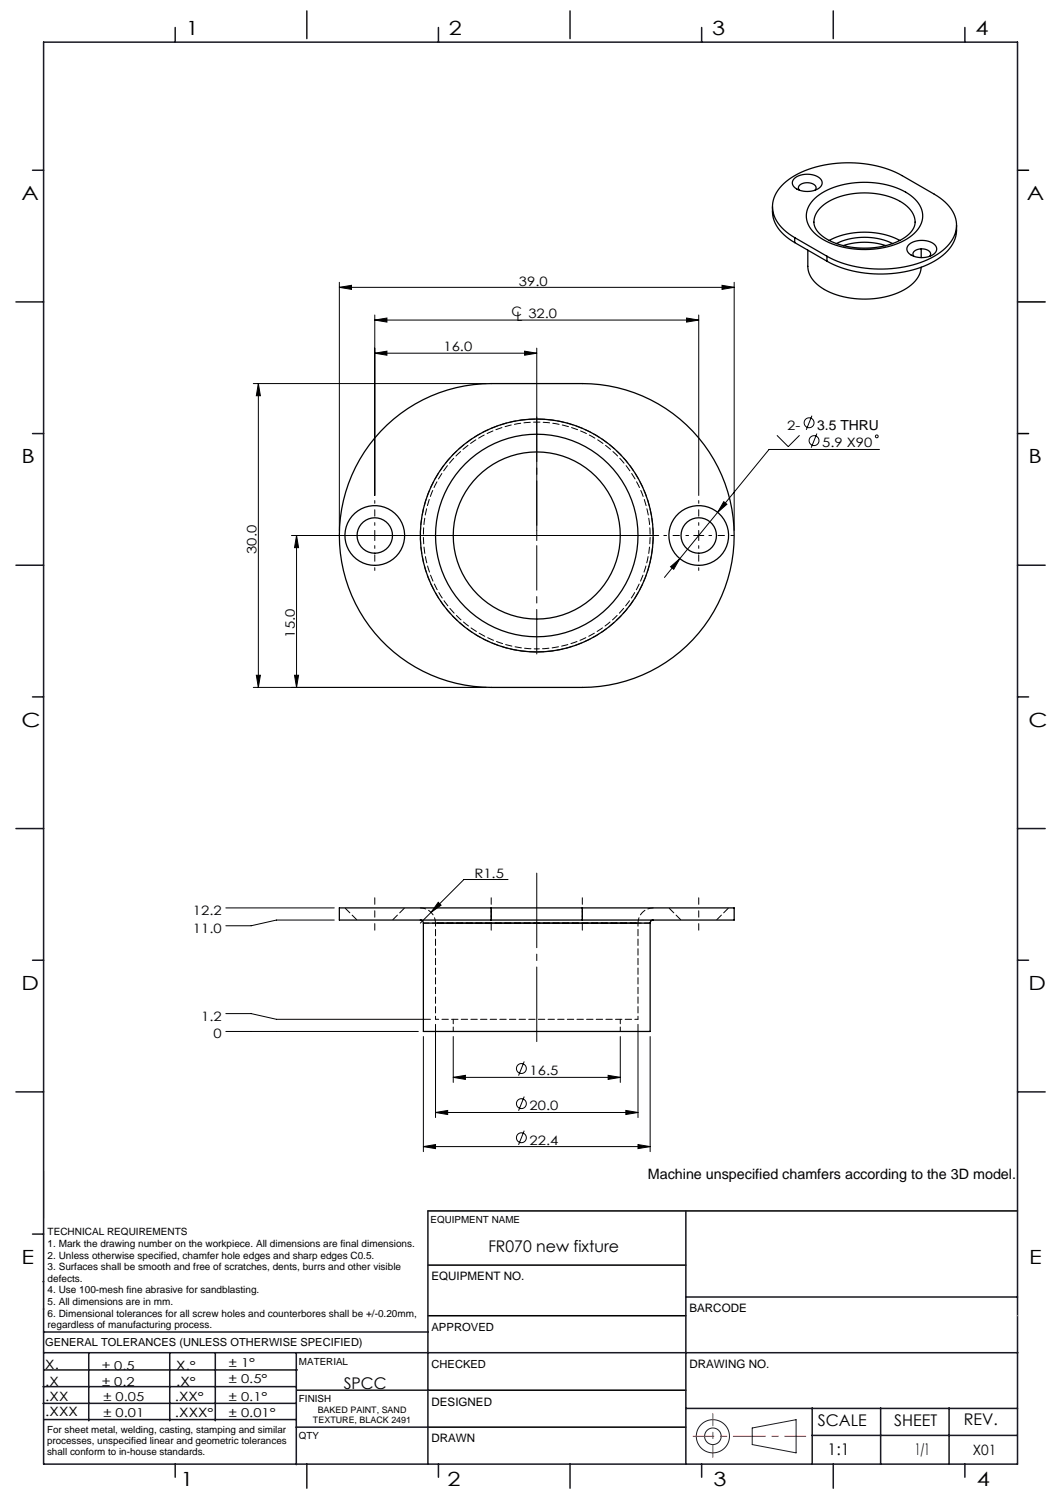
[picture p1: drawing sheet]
<svg xmlns="http://www.w3.org/2000/svg" width="210mm" height="297mm" viewBox="0 0 210 297" stroke-linecap="round" stroke-linejoin="round" font-family="sans-serif">
<g fill="none" stroke="#000" stroke-width=".2">
<path d="M67 56.7l2.4-.4v.8zM67 55.7v49M67 56.7h78M142.6 56.3l2.4 .4-2.4 .4zM145 55.7v49M50 75.7h46M51 75.7l.4 2.4h-.8zM51 75.7v60M74 63.2l2.4-.4v.8zM74 69.7l2.4-.4v.8zM74 62.2v35.6M74 63.2h64"/>
<path d="M74 69.7h32M103.6 69.3l2.4 .4-2.4 .4zM106 68.7v38M135.6 62.8l2.4 .4-2.4 .4zM138 62.2v35.6M143 99.1l.6 .5-1.8 1.6zM153.5 86l2.2 2.2 2.3-2.2M160.4 82.1l-1.1 2.8M161.4 85.6l-1.1 2.8M173.7 88.8h-21.8l-20.6 25.2M57.6 105.7h72.5M58.6 105.7v30"/>
<path d="M58.6 105.7l.4 2.4h-.8zM74 104.7v2M132.5 111.9l1.8-1.6-1.2 2.1zM137 105.7h2M138 104.7v2M50 135.7h46M50.6 133.3h.8l-.4 2.4zM58.2 133.3h.8l-.4 2.4zM44.6 179.3h21.4M86.6 178.2l.5 .6-1.9 1.4zM100.4 173.7h-8.8l-8.6 8.6M66 181.7h-11.4l-5 1.1h-5"/>
<path d="M44.6 203.7h38M44.6 200.2h5l5 1.1h30.4M83.6 204.7v22.7M86 219.7l2.4-.4v.8zM86 202.3v18.4M86 219.7h40M89.5 212.8l2.4-.4v.8zM89.5 204.7v9.1M89.5 212.8h33M103.6 216.5l-1.2 2.8M103.6 209.6l-1.2 2.8M120.1 212.4l2.4 .4-2.4 .4z"/>
<path d="M122.5 204.7v9.1M123.6 219.3l2.4 .4-2.4 .4zM126 202.3v18.4M128.4 204.7v22.7M83.6 226.4l2.4-.4v.8zM83.6 226.4h44.8M103.6 223.3l-1.2 2.8M126 226l2.4 .4-2.4 .4z"/>
<circle cx="159.8" cy="83.5" r=".98"/>
<circle cx="160.8" cy="87" r=".98"/>
<circle cx="173.2" cy="86.2" r=".28"/>
<circle cx="103" cy="211" r=".98"/>
<circle cx="103" cy="217.9" r=".98"/>
<circle cx="103" cy="224.7" r=".98"/>
</g>
<g fill="none" stroke="#191924" stroke-width=".2">
<path d="M8.6 231.2v9.4M148.6 282l8.7-1.6v6.5l-8.7-1.6z"/>
<circle cx="140.8" cy="283.6" r="3.3"/>
<circle cx="140.8" cy="283.6" r="1.64"/>
</g>
<path d="M74 177.3v6.4M138 177.3v6.4M97 183.7v-6.4M115 183.7v-6.4" fill="none" stroke="#000" stroke-width=".2" stroke-dasharray="15.2 1.3 1.3 1.3" stroke-dashoffset="13.9"/>
<path d="M106 205.7v-33.3" fill="none" stroke="#000" stroke-width=".2" stroke-dasharray="15.2 1.3 1.3 1.3" stroke-dashoffset=".5"/>
<path d="M104 105.7h-21.4M106 103.7v-21.4M106 107.7v21.4M108 105.7h21.4" fill="none" stroke="#000" stroke-width=".2" stroke-dasharray="15.2 1.3 1.3 1.3" stroke-dashoffset="6.4"/>
<path d="M72 105.7h-4.9M74 103.7v-4.9M74 107.7v4.9M76 105.7h4.9M136 105.7h-4.9M138 103.7v-4.9M138 107.7v4.9M140 105.7h4.9" fill="none" stroke="#000" stroke-width=".2" stroke-dasharray="15.2 1.3 1.3 1.3" stroke-dashoffset="14.7"/>
<path d="M201 33.6h2.2M201 59.6h5.5M201 85.6h2.2M84.5 239.1h116.5M84.6 259.8h50.9M84.6 249.8h50.9M84.6 274.5h50.9M84.5 281.8h51" fill="none" stroke="#000" stroke-width=".3"/>
<path d="M136.9 283.6h22.3" fill="none" stroke="#f00" stroke-width=".2" stroke-dasharray="6.3 1.3 1.3 1.3" stroke-dashoffset="2.2"/>
<path d="M140.8 287.8v-8.7" fill="none" stroke="#f00" stroke-width=".2" stroke-dasharray="6.3 1.3 1.3 1.3" stroke-dashoffset="3.9"/>
<g fill="none" stroke="#191924" stroke-width=".3">
<path d="M8.6 8.3h192.4v280.8h-192.4zM34.6 5.4v2.9M60.6 2.2v5.4M86.6 5.4v2.9M112.6 2.2v5.4M138.6 5.4v2.9M164.6 2.2v5.4M190.6 5.4v2.9M6.4 33.6h2.2M3.2 59.6h5.4M6.4 85.6h2.2M3.2 111.6h5.4"/>
<path d="M201 111.6h5.5M6.4 137.6h2.2M201 137.6h2.2M3.2 163.6h5.4M201 163.6h5.5M6.4 189.6h2.2M201 189.6h2.2M3.2 215.6h5.4M201 215.6h5.5M84.5 239.1v50M135.5 239.1v50M6.4 243.7h2.2"/>
<path d="M8.5 253.1h.1M8.6 258.5h.1M135.5 256.1h65.5M8.5 277.1h49.9M8.5 273.8h49.9M8.6 267.1h75.9M8.6 263h75.9M8.8 270.5h49.9M17.5 267.1v13.5M33.5 267.1v13.5M42.5 267.1v13.5M58.5 267.1v22.1"/>
<path d="M58.6 274.5h26M84.6 267.1h116.5M135.5 278.1h65.5M160.5 278v11.1M174 278v11.1M187.5 278v11.1M8.8 280.3h49.7M34.6 289.1v2.6M58.5 281.8h26M60.6 289.1v4.8M86.6 289.1v2.6M112.6 289.1v4.8"/>
<path d="M138.6 289.1v2.6M160.4 283.5h40.6M164.6 289.1v4.8M190.6 289.1v2.6"/>
</g>
<path d="M201 259.8h.1" fill="none" stroke="#c0c0c0" stroke-width=".2"/>
<g fill="#000">
<path d="M51 75.7l.4 2.4h-.8zM50.6 133.3h.8l-.4 2.4z"/>
<path d="M58.2 133.3h.8l-.4 2.4zM58.6 105.7l.4 2.4h-.8z"/>
<path d="M83.6 226.4l2.4-.4v.8zM126 226l2.4 .4-2.4 .4zM86 219.7l2.4-.4v.8zM123.6 219.3l2.4 .4-2.4 .4zM89.5 212.8l2.4-.4v.8zM120.1 212.4l2.4 .4-2.4 .4zM86.6 178.2l-1.4 2 1.9-1.4zM67 56.7l2.4-.4v.8zM142.6 56.3l2.4 .4-2.4 .4zM74 63.2l2.4-.4v.8zM135.6 62.8l2.4 .4-2.4 .4zM74 69.7l2.4-.4v.8zM103.6 69.3l2.4 .4-2.4 .4zM132.5 111.9l.6 .5 1.2-2.1zM143 99.1l-1.2 2.1 1.8-1.6z"/>
</g>
<g fill="none" stroke="#000" stroke-width=".25">
<path d="M157 35.2a4.1 4.1 0 0 1 5.3 .4 1.47 1.47 0 0 1-1.3 2 3.8 3.8 0 0 1-4.4-1.1v-.6zM157.9 37.6a.88 .88 0 0 1 0-1 .88 .88 0 0 1 .8-.4 2.06 2.06 0 0 1 2.5 .8l-.2 .6M161 39.2a16 16 0 0 1 12.6-3 11.6 11.6 0 0 1 7.8 4 4.4 4.4 0 0 1-1.2 6.3 17.1 17.1 0 0 1-14.4 2.1 8.6 8.6 0 0 1-6.3-4.7 4.4 4.4 0 0 1 1.5-4.7zM152.6 40.8a7 7 0 0 0 3.8 6.7l.6 .4M157 46.9a7.8 7.8 0 0 1-4.4-5.8 6.9 6.9 0 0 1 3.8-6.1 23.2 23.2 0 0 1 21.8-.3l6.4 3.7a7.8 7.8 0 0 1 4.4 5.8 6.9 6.9 0 0 1-3.8 6 23.2 23.2 0 0 1-21.8 .4M157 46.9l6.4 3.7M157 46.9v1M157 47.9l6.4 3.7M159.6 49.4v3.2a5.6 5.6 0 0 0 3.3 4.6 17.2 17.2 0 0 0 16.7-.6 5.2 5.2 0 0 0 2.4-3.8M163.4 50.6v1M165.2 48.1a13.1 13.1 0 0 1 11.1 0M166.6 48.5a13.6 13.6 0 0 1 8.4 0"/>
<path d="M177.8 47.5a15.7 15.7 0 0 0-14 0M179.6 48.3a4.1 4.1 0 0 1 5.3 .3 1.47 1.47 0 0 1-1.3 2 3.8 3.8 0 0 1-4.4-1v-.7zM180.6 50.6a.78 .78 0 0 1-.2-.8 .78 .78 0 0 1 .7-.5 2.11 2.11 0 0 1 2.7 .8l-.1 .5M180.8 43.9a4.5 4.5 0 0 1-2.8 3.5 16.2 16.2 0 0 1-15.3-.6 3.4 3.4 0 0 1-.7-5.7 13 13 0 0 1 10.2-2.9 10.7 10.7 0 0 1 8 3.6l.5 1.2 .1 .9M182 49.1v1.8M189 44.5a7 7 0 0 1-3.8 6.7 23.2 23.2 0 0 1-21.8 .4M76.5 83.9a30 30 0 0 1 20.5-8.2h18a30 30 0 0 1 30 30 30 30 0 0 1-30 30h-18a30 30 0 0 1-27.8-18.9 30 30 0 0 1 7.3-32.9zM97 179.3h-30v2.4h30M97 179.3v2.4M97 179.3h18M115 179.3h30v2.4h-30M115 179.3v2.4"/>
<path d="M83 181.7a.6 .6 0 0 1 .6 .6M83.6 182.3v21.4h44.8v-21.4M83.6 182.3h44.8M97 181.7h18M129 181.7a.6 .6 0 0 0-.6 .6"/>
<circle cx="74" cy="105.7" r="3.5"/>
<circle cx="74" cy="105.7" r="5.9"/>
<circle cx="106" cy="105.7" r="23"/>
<circle cx="106" cy="105.7" r="16.5"/>
<circle cx="106" cy="105.7" r="20"/>
<circle cx="138" cy="105.7" r="5.9"/>
<circle cx="138" cy="105.7" r="3.5"/>
</g>
<path d="M97 181.7v-2.4M115 181.7v-2.4M89.5 201.3v2.4M122.5 203.7v-2.4" fill="none" stroke="#000" stroke-width=".2" stroke-dasharray="1.3 .6" stroke-dashoffset=".4"/>
<path d="M106 182.3h20h-40h20M86 201.3h40" fill="none" stroke="#000" stroke-width=".2" stroke-dasharray="1.3 .6" stroke-dashoffset=".6"/>
<path d="M83 179.3a3 3 0 0 1 3 3M126 182.3a3 3 0 0 1 3-3" fill="none" stroke="#000" stroke-width=".2" stroke-dasharray="1.3 .6" stroke-dashoffset=".2"/>
<path d="M86 182.3v19M126 201.3v-19" fill="none" stroke="#000" stroke-width=".2" stroke-dasharray="1.3 .6" stroke-dashoffset=".7"/>
<path d="M68.1 179.3l2.4 2.4M132.1 179.3l2.4 2.4M77.5 181.7l2.4-2.4M141.5 181.7l2.4-2.4" fill="none" stroke="#000" stroke-width=".2" stroke-dasharray="1.3 .6" stroke-dashoffset="-.1"/>
<path d="M83.6 182.3h44.8" fill="none" stroke="#000" stroke-width=".2" stroke-dasharray="1.3 .6" stroke-dashoffset=".1"/>
<path d="M106 128.1a22.4 22.4 0 0 1-19.6-33.1 22.4 22.4 0 0 1 38.5-1.3 22.4 22.4 0 0 1-17.3 34.4h-1.6" fill="none" stroke="#000" stroke-width=".2" stroke-dasharray="1.3 .6" stroke-dashoffset=".8"/>
<path d="M106 128.7a23 23 0 0 0 20.2-34 23 23 0 0 0-39.5-1.3 23 23 0 0 0 17.8 35.3h1.5" fill="none" stroke="#000" stroke-width=".2" stroke-dasharray="1.3 .6" stroke-dashoffset="-.2"/>
<g font-size="3.9">
<text x="36.7" y="6.9">1</text>
<text x="88.7" y="6.9">2</text>
<text x="140.7" y="6.9">3</text>
<text x="192.7" y="6.9">4</text>
<text x="4.2" y="39.5">A</text>
<text x="202.9" y="39.5">A</text>
<text x="4.2" y="91.5">B</text>
<text x="203.2" y="91.5">B</text>
<text x="4.2" y="143.5">C</text>
<text x="203.2" y="143.5">C</text>
<text x="4.2" y="195.5">D</text>
<text x="203.2" y="195.5">D</text>
<text x="4.2" y="249.6">E</text>
<text x="203.3" y="249.6">E</text>
<text x="35.7" y="293.4">1</text>
<text x="88.4" y="293.4">2</text>
<text x="141" y="293.4">3</text>
<text x="193" y="293.4">4</text>
</g>
<g font-size="3.2">
<text x="96.5" y="247.3">FR070 new fixture</text>
<text x="67.9" y="274.2">SPCC</text>
<text x="161.6" y="281.7">SCALE</text>
<text x="176.7" y="281.5">SHEET</text>
<text x="190.4" y="281.5">REV.</text>
<text x="163.5" y="287.3">1:1</text>
<text x="180.8" y="287.3">1/1</text>
</g>
<g font-size="2.8">
<text x="128" y="232.7">Machine unspecified chamfers according to the 3D model.</text>
<text x="192.2" y="287.3">X01</text>
</g>
<text font-size="2.7" x="161.5" y="84.8">3.5 THRU</text>
<g font-size="2.6">
<text x="102.5" y="56.4">39.0</text>
<text x="101" y="62.5">C</text>
<text x="102" y="63.3">L 32.0</text>
<text x="87.6" y="69.4">16.0</text>
<text x="155.5" y="84.8">2-</text>
<text x="162.4" y="88.4">5.9 X90</text>
<text x="50.7" y="109.4" transform="rotate(-90 50.7 109.4)">30.0</text>
<text x="58.2" y="125.9" transform="rotate(-90 58.2 125.9)">15.0</text>
<text x="93.7" y="173.3">R1.5</text>
<text x="38.1" y="184.2">11.0</text>
<text x="38.1" y="180.7">12.2</text>
<text x="39.7" y="201.5">1.2</text>
<text x="42.2" y="205.1">0</text>
<text x="104.6" y="212.4">16.5</text>
<text x="104.6" y="219.3">20.0</text>
<text x="104.6" y="226">22.4</text>
</g>
<g font-size="2.5">
<text x="8.9" y="273.6">.X</text>
<text x="8.9" y="270.4">X.</text>
<text x="34.8" y="273.7">.X°</text>
<text x="34.8" y="270.5">X.°</text>
<text x="9" y="276.7">.XX</text>
<text x="9" y="279.7">.XXX</text>
<text x="34.5" y="276.7">.XX°</text>
<text x="34.6" y="279.8">.XXX°</text>
</g>
<g font-size="2.4">
<text x="45.2" y="270">± 1°</text>
<text x="20.2" y="270.4">± 0.5</text>
<text x="20.2" y="273.7">± 0.2</text>
<text x="45.2" y="273.2">± 0.5°</text>
<text x="20.4" y="279.7">± 0.01</text>
<text x="20.4" y="276.7">± 0.05</text>
<text x="45.2" y="276.7">± 0.1°</text>
<text x="45.2" y="279.7">± 0.01°</text>
</g>
<g font-size="2.3">
<text x="85.2" y="252.9">EQUIPMENT NO.</text>
<text x="136.2" y="259.2">BARCODE</text>
<text x="136.2" y="270.2">DRAWING NO.</text>
<text x="85.2" y="277.6">DESIGNED</text>
<text x="85.2" y="284.9">DRAWN</text>
</g>
<g font-size="2.2">
<text x="85.2" y="262.8">APPROVED</text>
<text x="8.9" y="265.9">GENERAL TOLERANCES (UNLESS OTHERWISE SPECIFIED)</text>
<text x="85.2" y="270.1">CHECKED</text>
</g>
<g font-size="2">
<text x="9.4" y="243.9">TECHNICAL REQUIREMENTS</text>
<text x="9.4" y="246.2">1. Mark the drawing number on the workpiece. All dimensions are final dimensions.</text>
<text x="9.4" y="248.5">2. Unless otherwise specified, chamfer hole edges and sharp edges C0.5.</text>
<text x="9.4" y="250.8">3. Surfaces shall be smooth and free of scratches, dents, burrs and other visible</text>
<text x="9.4" y="253.1">defects.</text>
<text x="9.4" y="255.4">4. Use 100-mesh fine abrasive for sandblasting.</text>
<text x="9.4" y="257.7">5. All dimensions are in mm.</text>
<text x="9.4" y="260">6. Dimensional tolerances for all screw holes and counterbores shall be +/-0.20mm,</text>
<text x="9.4" y="262.3">regardless of manufacturing process.</text>
</g>
<g font-size="1.9">
<text x="85.1" y="241.5">EQUIPMENT NAME</text>
<text x="59.1" y="269.5">MATERIAL</text>
<text x="59.1" y="276.9">FINISH</text>
<text x="9.3" y="282.9">For sheet metal, welding, casting, stamping and similar</text>
<text x="9.3" y="285.1">processes, unspecified linear and geometric tolerances</text>
<text x="9.3" y="287.4">shall conform to in-house standards.</text>
<text x="59.1" y="284.2">QTY</text>
</g>
<g font-size="1.8">
<text x="61.8" y="281.1">TEXTURE, BLACK 2491</text>
<text x="62.8" y="279">BAKED PAINT, SAND</text>
</g>
</svg>
